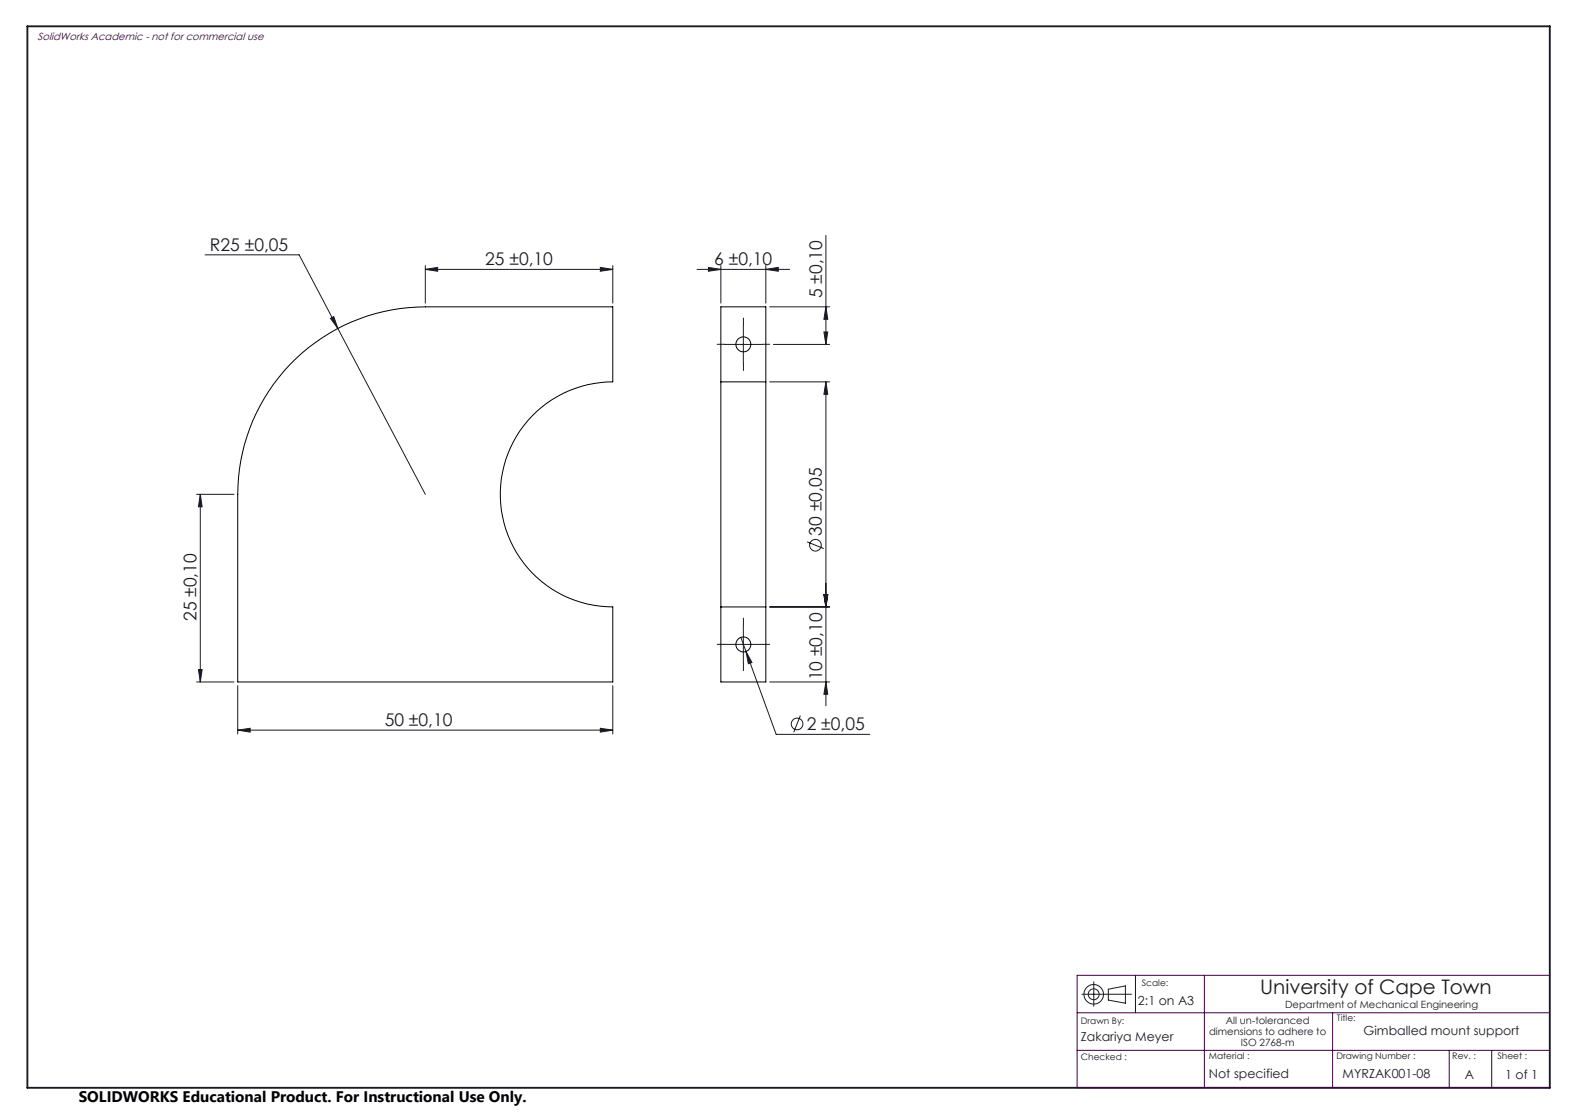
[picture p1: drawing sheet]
<svg xmlns="http://www.w3.org/2000/svg" width="420mm" height="297mm" viewBox="0 0 420 297" stroke-linecap="round" stroke-linejoin="round" font-family="sans-serif">
<g fill="none" stroke="#191924" stroke-width=".27">
<path d="M54.7 67.9h25.1l10.3 19.7M113.4 71.8l3.3-.5v1zM113.4 71.8h50M113.4 70.8v10M160.1 71.3l3.3 .5-3.3 .5zM163.4 70.8v10M185.9 71.8h24.7M188.9 71.3l3.3 .5-3.3 .5zM192.2 70.8v10M204.2 71.8l3.3-.5v1zM204.2 70.8v10M220.2 62.8v29"/>
<path d="M88.1 84.9l.9-.5 1.1 3.2zM90.1 87.6l23.3 44.2M193.2 91.8h10M198.2 86.8v10M205.2 81.8h16M206.2 91.8h15M219.7 88.5h1l-.5 3.3zM220.2 81.8l.5 3.3h-1zM205.2 101.8h16M220.2 101.8l.5 3.3h-1zM220.2 101.8v86.4M52.4 131.8h10"/>
<path d="M53.4 131.8l.5 3.3h-1zM53.4 131.8v50M215.2 144.5l4.5 1.8M219.7 158.5h1l-.5 3.3zM52.9 178.5h1l-.5 3.3zM193.2 171.8h10M197.6 169.9l9.4 25.9h24.9M198.2 166.8v10M198.9 173.7l1.6 2.9-.9 .3zM205.2 161.8h16M52.4 181.8h10M63.4 194.7l3.3-.5v1z"/>
<path d="M63.4 182.8v12.9M63.4 194.7h100M160.1 194.2l3.3 .5-3.3 .5zM163.4 182.8v12.9M205.2 181.8h16M213.4 190.8l-1.7 4.4M220.2 181.8l.5 3.3h-1zM288.5 265.1h13.2M291.7 261.8v6.5M295.6 263.7l4.5-.8v4.6l-4.5-.9z"/>
<circle cx="217.4" cy="145.3" r="1.55"/>
<circle cx="212.5" cy="193" r="1.56"/>
<circle cx="291.6" cy="265.1" r="2.61"/>
<circle cx="291.7" cy="265.1" r="1.45"/>
</g>
<path d="M193.2 91.8h-2M198.2 86.8v-2M198.2 96.8v2M203.2 91.8h2M193.2 171.8h-2M198.2 166.8v-2M198.2 176.8v2M203.2 171.8h2" fill="none" stroke="#191924" stroke-width=".27" stroke-dasharray="15.2 1.3 1.3 1.3"/>
<path d="M7.3 7h406v283h-406z" fill="none" stroke="#191924" stroke-width=".5"/>
<path d="M287.2 270h126.1M302.8 260v10M321.2 260v30M355.4 270v20M413.3 260h-126.1v30h126.1M287.2 280h126.1M386.5 280v10M397.8 280v10" fill="none" stroke="#400040" stroke-width=".27"/>
<g fill="#191924">
<path d="M88.1 84.9l2 2.7-1.1-3.2zM198.9 173.7l.7 3.2 .9-.3zM188.9 71.3l3.3 .5-3.3 .5zM204.2 71.8l3.3-.5v1z"/>
<path d="M63.4 194.7l3.3-.5v1zM160.1 194.2l3.3 .5-3.3 .5z"/>
<path d="M160.1 71.3l3.3 .5-3.3 .5zM113.4 71.8l3.3-.5v1z"/>
<path d="M219.7 88.5h1l-.5 3.3zM220.2 81.8l.5 3.3h-1z"/>
<path d="M219.7 158.5h1l-.5 3.3zM220.2 181.8l.5 3.3h-1zM220.2 101.8l.5 3.3h-1zM219.7 158.5h1l-.5 3.3z"/>
<path d="M53.4 131.8l.5 3.3h-1zM52.9 178.5h1l-.5 3.3z"/>
</g>
<g fill="none" stroke="#000" stroke-width=".27">
<path d="M77.3 97.3a50.1 50.1 0 0 1 36.1-15.5h50v20a30 30 0 0 0-30 30 30 30 0 0 0 30 30v20h-100v-50a50.2 50.2 0 0 1 13.9-34.5zM192.2 101.8v60M192.2 101.8v-20h12v20M192.2 101.8h12M204.2 101.8v60M192.2 161.8v20h12v-20M192.2 161.8h12"/>
<circle cx="198.2" cy="91.8" r="1.99"/>
<circle cx="198.2" cy="171.8" r="2"/>
</g>
<text font-size="5.3" fill="#191924" x="336" y="265.1">University of Cape Town</text>
<g font-size="4.7" fill="#191924">
<text x="56" y="66.9">R25 ±0,05</text>
<text x="129.4" y="70.8">25 ±0,10</text>
<text x="190.5" y="70.8">6 ±0,10</text>
<text x="219.2" y="79.5" transform="rotate(-90 219.2 79.5)">5 ±0,10</text>
<text x="219.2" y="142.8" transform="rotate(-90 219.2 142.8)">30 ±0,05</text>
<text x="52.4" y="165.6" transform="rotate(-90 52.4 165.6)">25 ±0,10</text>
<text x="219.2" y="181.4" transform="rotate(-90 219.2 181.4)">10 ±0,10</text>
<text x="102.6" y="193.6">50 ±0,10</text>
<text x="215.1" y="194.7">2 ±0,05</text>
</g>
<text font-size="4.1" x="21" y="293.7">SOLIDWORKS Educational Product. For Instructional Use Only.</text>
<g font-size="3.3" fill="#191924">
<text x="303.5" y="267.8">2:1 on A3</text>
<text x="363.6" y="275.9">Gimballed mount support</text>
<text x="288.2" y="277.6">Zakariya Meyer</text>
<text x="322.4" y="287.5">Not specified</text>
<text x="358" y="287.5">MYRZAK001-08</text>
<text x="390.6" y="287.6">A</text>
<text x="401.4" y="287.6">1 of 1</text>
</g>
<text font-size="2.8" fill="#400040" x="10" y="10.5">SolidWorks Academic - not for commercial use</text>
<g font-size="2.7" fill="#191924">
<text x="342.7" y="268.7">Department of Mechanical Engineering</text>
<text x="322.4" y="275.9">dimensions to adhere to</text>
<text x="326.9" y="272.9">All un-toleranced</text>
<text x="330.9" y="278.9">ISO 2768-m</text>
</g>
<g font-size="2.4" fill="#191924">
<text x="304.5" y="262.8">Scale:</text>
<text x="288.2" y="272.9">Drawn By:</text>
<text x="356.5" y="272.3">Title:</text>
<text x="288.2" y="282.6">Checked :</text>
<text x="322.4" y="282.3">Material :</text>
<text x="356.4" y="282.3">Drawing Number :</text>
<text x="387.3" y="282.4">Rev. :</text>
<text x="399.3" y="282.3">Sheet :</text>
</g>
</svg>
